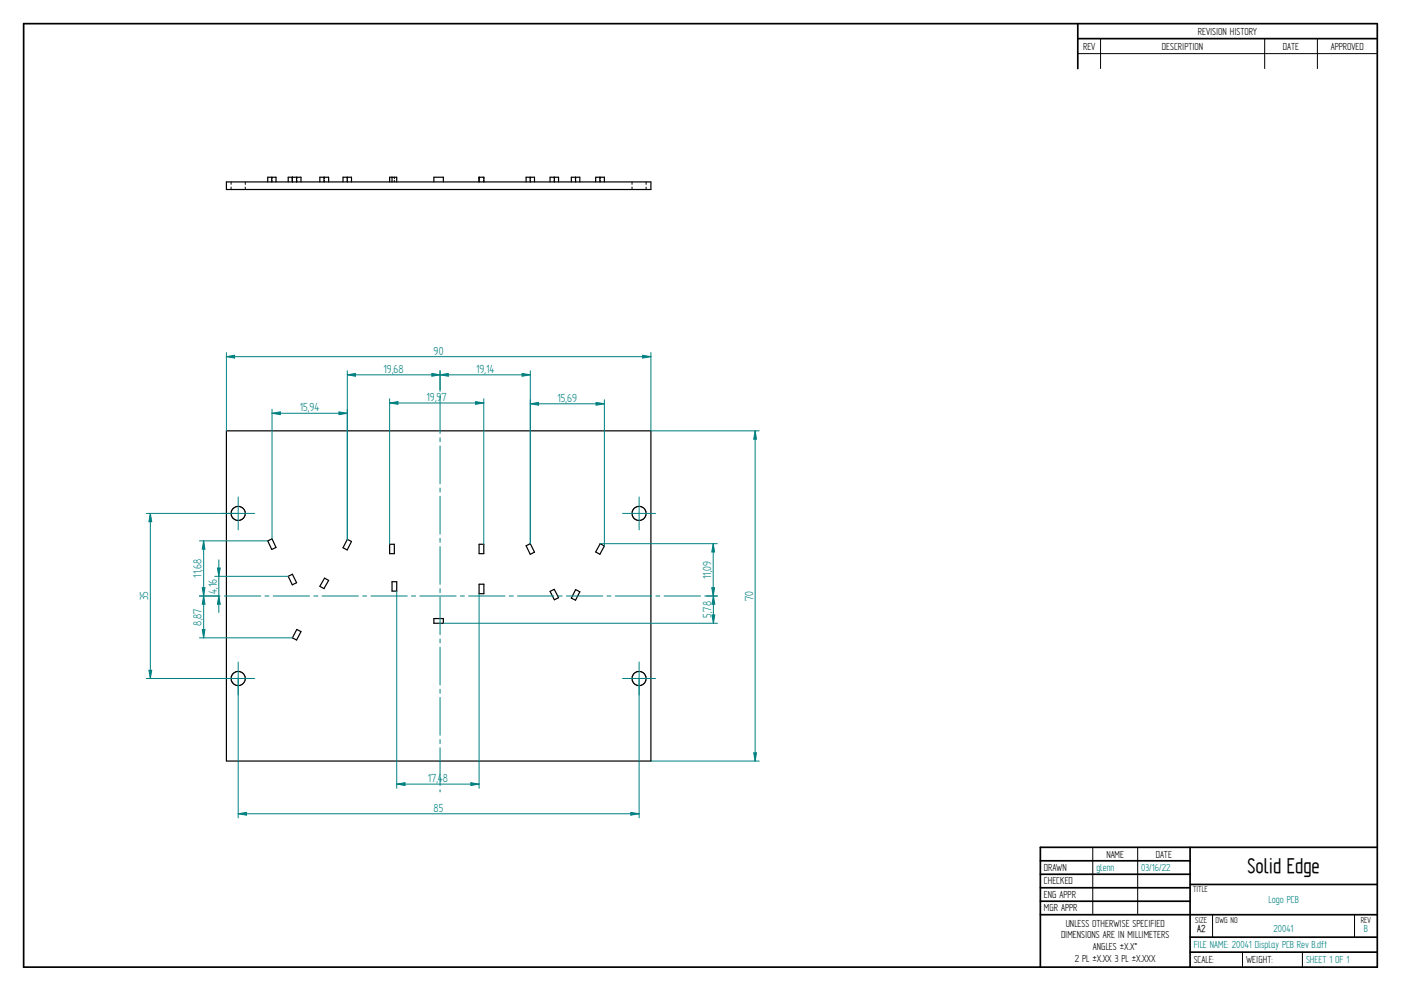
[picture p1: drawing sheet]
<svg xmlns="http://www.w3.org/2000/svg" width="594mm" height="420mm" viewBox="0 0 594 420" stroke-linecap="round" stroke-linejoin="round" font-family="sans-serif">
<g fill="none" stroke="#000" stroke-width=".72">
<path d="M10 10h574v400h-574zM457 10v19.1M457 16.4h127M504.6 359.2v50.8M584 359.2h-142.9v50.8M441.1 365h63.5M441.1 370.7h63.5M441.1 376.4h63.5M504.6 375h79.4M441.1 382.1h63.5M441.1 387.8h142.9M504.6 397.3h79.4"/>
<path d="M504.6 403.7h79.4"/>
</g>
<g fill="none" stroke="#000" stroke-width=".42">
<path d="M466.7 16.4v12.7M536.3 16.4v12.7M558.6 16.4v12.7M457 22.7h127M98 77.1v1M98 79.3v1M104 77.1v1.1M104 79.3v1M115.4 75.1v.7M115.4 76.5v.6M124 75.1v.7M124 76.5v.6"/>
<path d="M125.8 75.1v.7M125.8 76.5v.6M125.9 75.1v.7M125.9 76.5v.6M137.6 75.1v.7M137.6 76.5v.6M147.3 75.1v.7M147.3 76.5v.6M167.2 75.1v.7M167.2 76.5v.6M205.1 75.1v.7M205.1 76.5v.6"/>
<path d="M224.9 75.1v.7M224.9 76.5v.6M235 75.1v.7M235 76.5v.6M244.1 75.1v.7M244.1 76.5v.6M254.5 75.1v.7M254.5 76.5v.6M268 77.1v1M268 79.3v1M274 77.1v1.1M274 79.3v1"/>
<path d="M463.4 359.2v28.6M482.4 359.2v28.6M514.2 387.9v9.4M574.4 387.9v9.4M526.9 403.7v6.3M552.3 403.7v6.3"/>
</g>
<g fill="none" stroke="#000" stroke-width=".51">
<path d="M96 77.1h180v3.2h-180zM113.5 77.1v-2h3.5v2M115.2 75.1v2M122.2 77.1v-2h1.7v2M124 77.1v-2h3.6v2M125.8 75.1v2M135.6 77.1v-2h3.8v2M137.4 75.1v2M145.5 77.1v-2h3.5v2M147.2 75.1v2M165.2 77.1v-2h3v2M166.2 75.1v2"/>
<path d="M184 77.1v-2h4v2M203.2 77.1v-2h2v2M223.1 77.1v-2h3.5v2M224.8 75.1v2M233.2 77.1v-2h3.6v2M235.1 75.1v2M242.3 77.1v-2h3.6v2M244 75.1v2M252.6 77.1v-2h3.7v2M254.4 75.1v2M96 182.7h180v140h-180zM113.5 229.3l1.9-.8 1.6 3.6-1.8 .9z"/>
<path d="M147.3 228.7l1.7 .9-1.8 3.6-1.7-1zM165.2 230.8h2v3.9h-2zM203.2 230.8h1.9v3.9h-1.9zM223.1 231.4l1.8-.9 1.7 3.6-1.8 .9zM254.5 230.5l1.8 1-1.9 3.5-1.8-1zM122.2 244.3l1.8-.8 1.8 3.6-1.9 .8zM137.6 245.1l1.8 1-2 3.5-1.8-1zM166.2 246.6h2v4h-2zM203.2 247.7h2v4h-2zM233.2 250.7l1.8-.8 1.8 3.5-1.7 .9zM244.1 250l1.8 .9-1.9 3.6-1.7-.9zM125.9 266.9l1.7 .9-1.8 3.6-1.8-1z"/>
<path d="M184 262.3h4v1.9h-4z"/>
<circle cx="101" cy="217.7" r="2.99"/>
<circle cx="271" cy="217.7" r="3"/>
<circle cx="101" cy="287.7" r="3"/>
<circle cx="271" cy="287.7" r="3"/>
</g>
<g fill="#000">
<circle cx="123.9" cy="75.1" r=".25"/>
<circle cx="203.2" cy="75.1" r=".25"/>
</g>
<path d="M96 149.5v33.2M272.5 150.6l3.5 .6-3.5 .6zM276 149.5v33.2M94 217.7h14M101 210.7v14M264 217.7h14M271 210.7v14M94 287.7h14M101 280.7v14M264 287.7h14M271 280.7v14" fill="none" stroke="#008080" stroke-width=".42"/>
<path d="M272.5 150.6l3.5 .6-3.5 .6z" fill="#008080"/>
<path d="M96 151.2l3.5-.6v1.2z" fill="none" stroke="#008080" stroke-width=".42"/>
<path d="M96 151.2l3.5-.6v1.2z" fill="#008080"/>
<path d="M96 151.2h180M276 182.7h45.9M319.6 319.2h1.2l-.6 3.5zM276 322.7h45.9" fill="none" stroke="#008080" stroke-width=".42"/>
<path d="M319.6 319.2h1.2l-.6 3.5z" fill="#008080"/>
<path d="M320.2 182.7l.6 3.5h-1.2z" fill="none" stroke="#008080" stroke-width=".42"/>
<path d="M320.2 182.7l.6 3.5h-1.2z" fill="#008080"/>
<path d="M320.2 182.7v140M101 287.7v59.1M271 287.7v59.1M101 345l3.5-.6v1.2z" fill="none" stroke="#008080" stroke-width=".42"/>
<path d="M101 345l3.5-.6v1.2z" fill="#008080"/>
<path d="M267.5 344.4l3.5 .6-3.5 .6z" fill="none" stroke="#008080" stroke-width=".42"/>
<path d="M267.5 344.4l3.5 .6-3.5 .6z" fill="#008080"/>
<path d="M62 217.7h39M63.7 217.7l.6 3.5h-1.1zM62 287.7h39M101 345h170" fill="none" stroke="#008080" stroke-width=".42"/>
<path d="M63.7 217.7l.6 3.5h-1.1z" fill="#008080"/>
<path d="M63.2 284.2h1.1l-.6 3.5z" fill="none" stroke="#008080" stroke-width=".42"/>
<path d="M63.2 284.2h1.1l-.6 3.5z" fill="#008080"/>
<g fill="none" stroke="#008080" stroke-width=".42">
<path d="M63.7 217.7v70M84.6 229.3h28.9M84.6 252.7h8.7M85.8 249.2h1.1l-.5 3.5zM95.1 252.7h15.5M112.3 252.7h1.7M115.9 252.7h15.4M133 252.7h1.8M136.6 252.7h15.4M153.8 252.7h1.7M157.3 252.7h15.4M174.5 252.7h1.7"/>
<path d="M178 252.7h15.4M195.2 252.7h1.7M198.7 252.7h15.5M215.9 252.7h1.8M219.4 252.7h15.5M236.7 252.7h1.7M240.2 252.7h15.4M257.4 252.7h1.7M260.9 252.7h15.4M278.1 252.7h1.7M281.6 252.7h15.4M298.8 252.7h.9"/>
</g>
<path d="M85.8 249.2h1.1l-.5 3.5z" fill="#008080"/>
<path d="M86.4 229.3l.5 3.5h-1.1z" fill="none" stroke="#008080" stroke-width=".42"/>
<path d="M86.4 229.3l.5 3.5h-1.1z" fill="#008080"/>
<path d="M86.4 229.3v23.4M84.6 252.7h7.9M86.4 252.7l.5 3.5h-1.1zM84.6 270.4h39.4" fill="none" stroke="#008080" stroke-width=".42"/>
<path d="M86.4 252.7l.5 3.5h-1.1z" fill="#008080"/>
<path d="M85.8 266.9h1.1l-.5 3.5z" fill="none" stroke="#008080" stroke-width=".42"/>
<path d="M85.8 266.9h1.1l-.5 3.5z" fill="#008080"/>
<g fill="none" stroke="#008080" stroke-width=".42">
<path d="M115.4 173.5v55M143.8 174.6l3.5 .6-3.5 .6zM147.3 173.5v55.2M186.6 165.1v.8M186.6 167.8v16M186.6 185.6v1.7M186.6 189.1v16M186.6 206.9v1.7M186.6 210.4v16M186.6 228.2v1.8M186.6 231.7v16.1M86.4 252.7v17.7"/>
<path d="M186.6 249.6v1.7M186.6 253.1v16M186.6 270.9v1.7M186.6 274.4v16M186.6 292.2v1.7M186.6 295.7v16M186.6 313.6v1.7M186.6 317v16.1M186.6 334.9v.8"/>
</g>
<path d="M143.8 174.6l3.5 .6-3.5 .6z" fill="#008080"/>
<path d="M115.4 175.2l3.5-.6v1.2z" fill="none" stroke="#008080" stroke-width=".42"/>
<path d="M115.4 175.2l3.5-.6v1.2z" fill="#008080"/>
<path d="M115.4 175.2h31.9M165.2 170.9l3.5-.6v1.1zM165.2 169.1v61.7M205.1 169.1v61.7" fill="none" stroke="#008080" stroke-width=".42"/>
<path d="M165.2 170.9l3.5-.6v1.1z" fill="#008080"/>
<path d="M201.7 170.3l3.4 .6-3.4 .5z" fill="none" stroke="#008080" stroke-width=".42"/>
<path d="M201.7 170.3l3.4 .6-3.4 .5z" fill="#008080"/>
<path d="M165.2 170.9h39.9M168.2 250.6v83.6M203.2 251.7v82.5M168.2 332.4l3.5-.5v1.1z" fill="none" stroke="#008080" stroke-width=".42"/>
<path d="M168.2 332.4l3.5-.5v1.1z" fill="#008080"/>
<path d="M199.7 331.9l3.5 .5-3.5 .6z" fill="none" stroke="#008080" stroke-width=".42"/>
<path d="M199.7 331.9l3.5 .5-3.5 .6z" fill="#008080"/>
<path d="M299.7 252.7h4.5M188 264.2h116.2M301.9 260.7h1.2l-.6 3.5zM168.2 332.4h35" fill="none" stroke="#008080" stroke-width=".42"/>
<path d="M301.9 260.7h1.2l-.6 3.5z" fill="#008080"/>
<path d="M302.5 252.7l.6 3.5h-1.2z" fill="none" stroke="#008080" stroke-width=".42"/>
<path d="M302.5 252.7l.6 3.5h-1.2z" fill="#008080"/>
<path d="M254.5 230.5h49.7M302.4 230.5l.6 3.5h-1.2zM299.7 252.7h4.5M302.5 252.7v11.5" fill="none" stroke="#008080" stroke-width=".42"/>
<path d="M302.4 230.5l.6 3.5h-1.2z" fill="#008080"/>
<path d="M301.8 249.2h1.2l-.6 3.5z" fill="none" stroke="#008080" stroke-width=".42"/>
<path d="M301.8 249.2h1.2l-.6 3.5z" fill="#008080"/>
<path d="M224.9 171.2l3.5-.6v1.2zM224.9 169.5v61M256.3 169.5v62M302.4 230.5v22.2" fill="none" stroke="#008080" stroke-width=".42"/>
<path d="M224.9 171.2l3.5-.6v1.2z" fill="#008080"/>
<path d="M252.8 170.6l3.5 .6-3.5 .6z" fill="none" stroke="#008080" stroke-width=".42"/>
<path d="M252.8 170.6l3.5 .6-3.5 .6z" fill="#008080"/>
<path d="M224.9 171.2h31.4M91.1 244.3h31.1M92.2 240.8h1.2l-.6 3.5z" fill="none" stroke="#008080" stroke-width=".42"/>
<path d="M92.2 240.8h1.2l-.6 3.5z" fill="#008080"/>
<path d="M92.8 252.7l.6 3.5h-1.2z" fill="none" stroke="#008080" stroke-width=".42"/>
<path d="M92.8 252.7l.6 3.5h-1.2z" fill="#008080"/>
<path d="M147.3 158.9l3.4-.6v1.2zM147.3 157.2v71.5M186.6 157.2v7.9M92.8 237.4v22.3" fill="none" stroke="#008080" stroke-width=".42"/>
<path d="M147.3 158.9l3.4-.6v1.2z" fill="#008080"/>
<path d="M183.1 158.3l3.5 .6-3.5 .6z" fill="none" stroke="#008080" stroke-width=".42"/>
<path d="M183.1 158.3l3.5 .6-3.5 .6z" fill="#008080"/>
<path d="M147.3 158.9h39.3M186.6 157.2v7.9M186.6 158.9l3.5-.6v1.2zM224.9 157.2v73.3" fill="none" stroke="#008080" stroke-width=".42"/>
<path d="M186.6 158.9l3.5-.6v1.2z" fill="#008080"/>
<path d="M221.4 158.3l3.5 .6-3.5 .6z" fill="none" stroke="#008080" stroke-width=".42"/>
<path d="M221.4 158.3l3.5 .6-3.5 .6z" fill="#008080"/>
<path d="M186.6 158.9h38.3" fill="none" stroke="#008080" stroke-width=".42"/>
<text font-size="10.1" x="529" y="370.2">Solid Edge</text>
<g font-size="5.6" fill="#008080">
<text x="183.9" y="150.3">90</text>
<text x="162.6" y="158">19,68</text>
<text x="201.9" y="158">19,14</text>
<text x="180.9" y="170">19,97</text>
<text x="236.4" y="170.3">15,69</text>
<text x="127.2" y="174.4">15,94</text>
<text x="85.5" y="244.9" transform="rotate(-90 85.5 244.9)">11,68</text>
<text x="301.5" y="245.4" transform="rotate(-90 301.5 245.4)">11,09</text>
<text x="91.9" y="251.7" transform="rotate(-90 91.9 251.7)">4,16</text>
<text x="62.9" y="254.6" transform="rotate(-90 62.9 254.6)">35</text>
<text x="319.3" y="254.8" transform="rotate(-90 319.3 254.8)">70</text>
<text x="301.6" y="262" transform="rotate(-90 301.6 262)">5,78</text>
<text x="85.5" y="265.2" transform="rotate(-90 85.5 265.2)">8,87</text>
<text x="181.4" y="331.6">17,48</text>
<text x="183.9" y="344.1">85</text>
</g>
<g font-size="4.9">
<text x="507.9" y="14.7">REVISION HISTORY</text>
<text x="459.3" y="21">REV</text>
<text x="492.7" y="21">DESCRIPTION</text>
<text x="544" y="21">DATE</text>
<text x="564.3" y="21">APPROVED</text>
<text x="469.1" y="363.6">NAME</text>
<text x="490.1" y="363.6">DATE</text>
<text x="442.7" y="369.3">DRAWN</text>
<text x="442.7" y="375">CHECKED</text>
<text x="442.7" y="380.7">ENG APPR</text>
<text x="442.7" y="386.4">MGR APPR</text>
<text x="451.9" y="392.9">UNLESS OTHERWISE SPECIFIED</text>
<text x="449.9" y="397.9">DIMENSIONS ARE IN MILLIMETERS</text>
<text x="455.7" y="407.8">2 PL ±X.XX 3 PL ±X.XXX</text>
<text x="463.5" y="402.9">ANGLES ±X.X°</text>
<text x="506.2" y="408.3">SCALE:</text>
<text x="528.4" y="408.3">WEIGHT:</text>
</g>
<g font-size="4.9" fill="#008080">
<text x="464.9" y="369.3">glenn</text>
<text x="483.9" y="369.3">03/16/22</text>
<text x="537.9" y="382.9">Logo PCB</text>
<text x="540" y="395.4">20041</text>
<text x="578.3" y="395.4">B</text>
<text x="506.2" y="402">FILE NAME: 20041 Display PCB Rev B.dft</text>
<text x="553.8" y="408.4">SHEET 1 OF 1</text>
</g>
<text font-size="4.8" x="507.7" y="395.3">A2</text>
<g font-size="4.1">
<text x="505.9" y="378.3">TITLE</text>
<text x="506.9" y="391.1">SIZE</text>
<text x="515.4" y="391.1">DWG NO</text>
<text x="577" y="391.1">REV</text>
</g>
</svg>
